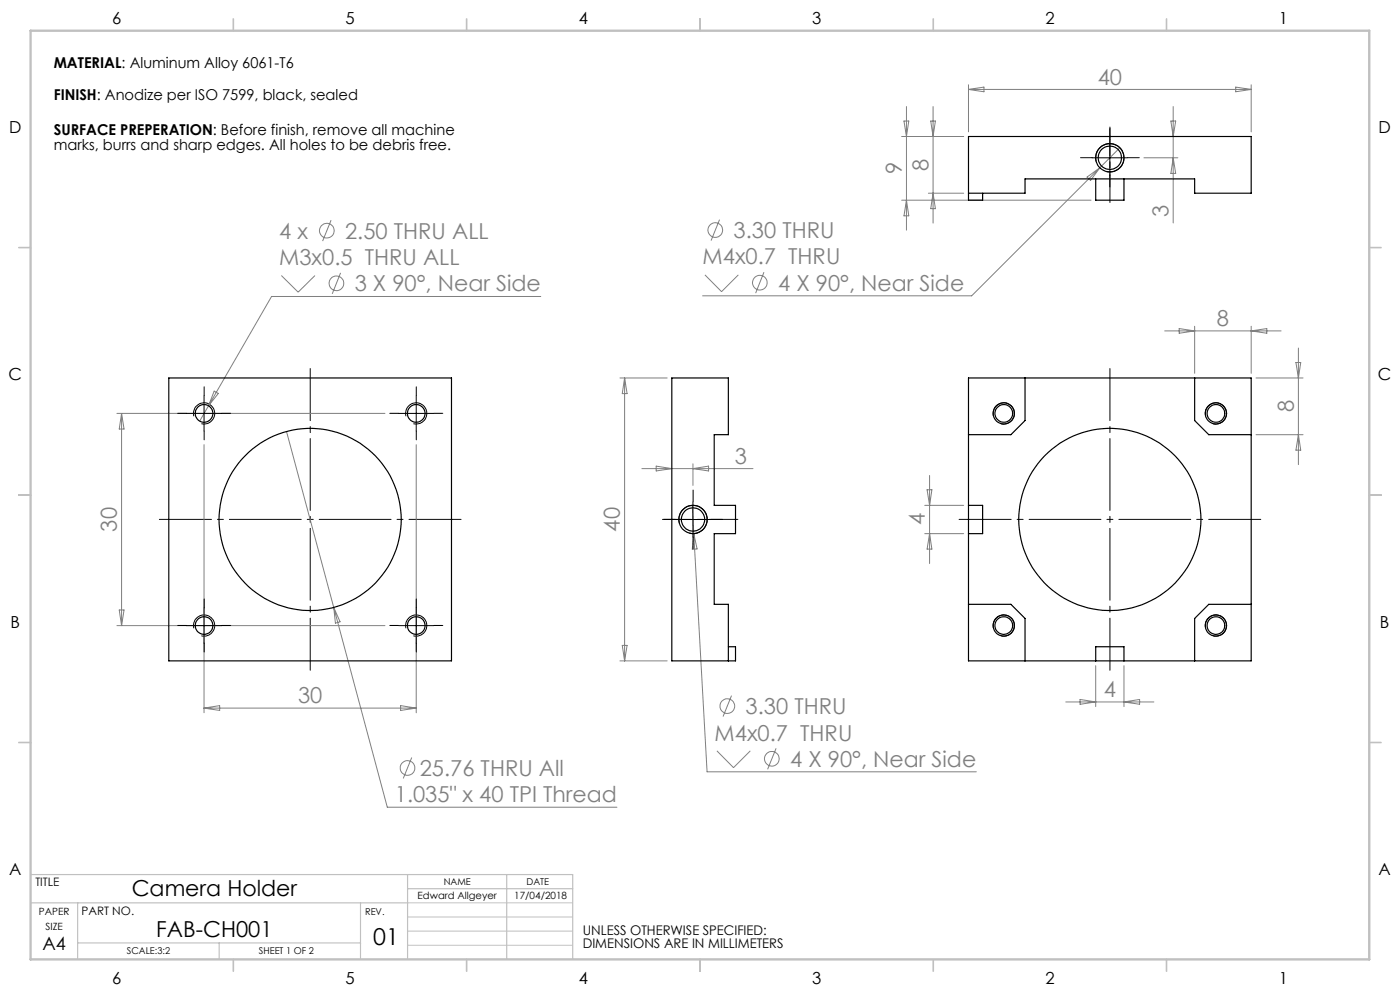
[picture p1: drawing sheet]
<svg xmlns="http://www.w3.org/2000/svg" width="297mm" height="210mm" viewBox="0 0 297 210" stroke-linecap="round" stroke-linejoin="round" font-family="sans-serif">
<g fill="none" stroke="#808080" stroke-width=".21">
<path d="M205.5 18v10M205.5 19h59.9M205.5 19l3.2-.5v1zM262.1 18.5l3.3 .5-3.3 .5zM265.4 18v10M191.3 29h13.1M191.8 25.7h1l-.5 3.3zM192.3 22.6v26.2M197.4 25.7h1l-.5 3.3zM197.9 22.6v24.7M230.6 37.6l2.7-2-1.9 2.7zM237.6 31.4l-31.5 31.4h-57.1"/>
<path d="M242.7 33.5h7.2M248.4 25.7h1l-.5 3.3zM248.9 22.6v24.7M248.9 33.5l.5 3.3h-1zM59.7 58.4l3.6 3.6 3.5-3.6M70.2 46.7l-1.8 4.4M72.2 57.9l-1.7 4.4M149.5 58.3l3.6 3.6 3.5-3.6M152.6 46.6l-1.8 4.4M162.1 57.7l-1.8 4.5M191.3 42.5h40.2M192.3 42.5l.5 3.3h-1z"/>
<path d="M197 41h7.4M197.9 41l.5 3.3h-1zM114.7 62.9h-57.1l-13.4 23.2M247.1 70.2h24.7M250.2 69.7l3.2 .5-3.2 .5zM253.4 69.2v10M265.4 69.2v10M265.4 70.2l3.3-.5v1zM274.9 76.9h1l-.5 3.3zM275.4 73.8v24.8M24.8 87.7h56.9M25.8 87.7v45"/>
<path d="M25.8 87.7l.5 3.3h-1zM43.3 94.3v56.9M44.2 86.1l-1.8 3.2M45.4 83l.9 .5-2.1 2.6zM60.8 91.5l21.4 79.7h48.7M88.3 94.3v56.9M131.5 80.2h10M132.5 80.2v60M132.5 80.2l.5 3.3h-1zM136.2 99.4h23.5M139.2 98.9l3.3 .5-3.3 .5zM147 98.4v4.6"/>
<path d="M147 99.4l3.3-.5v1zM266.5 80.2h9.9M266.5 92.2h9.9M275.4 92.2l.5 3.3h-1zM146.9 107.2l.3 6M147.2 113.2l2.8 50.5h57.1M147.2 113.2l.7 3.2-1 .1zM196.2 113.2h8.2M196.2 107.2h8.2M196.7 103.9h1l-.5 3.3zM197.2 100.9v18.6M197.2 113.2l.5 3.3h-1z"/>
<path d="M24.8 132.7h56.9M25.3 129.4h1l-.5 3.3zM70.8 128.9l1.3 3-.9 .3zM132 136.9h1l-.5 3.3zM43.3 150.2h45M43.3 150.2l3.3-.5v1zM85 149.7l3.3 .5-3.3 .5zM131.5 140.2h10M152.1 159.3l3.5 3.5 3.6-3.5M155.2 147.6l-1.8 4.4M164.6 158.7l-1.8 4.5M226.1 148.9h18.7"/>
<path d="M229.1 148.4l3.3 .5-3.3 .5zM232.4 141.2v8.7M238.4 141.2v8.7M238.4 148.9l3.4-.5v1zM87.3 160.7l-1.8 4.4"/>
<circle cx="69.3" cy="48.9" r="1.56"/>
<circle cx="151.8" cy="48.8" r="1.55"/>
<circle cx="161.2" cy="60" r="1.55"/>
<circle cx="71.4" cy="60.1" r="1.55"/>
<circle cx="154.3" cy="149.8" r="1.55"/>
<circle cx="86.5" cy="162.9" r="1.55"/>
<circle cx="163.8" cy="161" r="1.55"/>
</g>
<g fill="none" stroke="#000" stroke-width=".21">
<path d="M231.7 33.5h7.5M232.6 34.2a2.99 2.99 0 0 1 2.6-3.7 2.99 2.99 0 0 1 3.2 3.2 2.99 2.99 0 0 1-3.7 2.7M235.4 29.7v7.5M39.5 87.7h7.6M41.1 88.3a2.25 2.25 0 0 1 2-2.8 2.25 2.25 0 0 1 2.4 2.4 2.25 2.25 0 0 1-2.8 2M43.3 84v7.4M84.6 87.7h7.4M86.1 88.3a2.26 2.26 0 0 1 2-2.8 2.26 2.26 0 0 1 2.4 2.4 2.26 2.26 0 0 1-2.8 2M88.3 84v7.4M210.8 88.3a2.25 2.25 0 0 1 2-2.8 2.25 2.25 0 0 1 2.4 2.4 2.25 2.25 0 0 1-2.8 2M255.8 88.3a2.26 2.26 0 0 1 1.9-2.8 2.26 2.26 0 0 1 2.5 2.4 2.26 2.26 0 0 1-2.8 2M143.3 110.2h7.5"/>
<path d="M144.1 111a3 3 0 0 1 2.6-3.8 3 3 0 0 1 3.3 3.3 3 3 0 0 1-3.8 2.6M147 106.5v7.4M39.5 132.7h7.6M41.1 133.3a2.25 2.25 0 0 1 2-2.9 2.25 2.25 0 0 1 2.4 2.5 2.25 2.25 0 0 1-2.8 2M43.3 128.9v7.5M84.6 132.7h7.4M86.1 133.3a2.26 2.26 0 0 1 2-2.9 2.26 2.26 0 0 1 2.4 2.5 2.26 2.26 0 0 1-2.8 2M88.3 128.9v7.5M210.8 133.3a2.25 2.25 0 0 1 2-2.9 2.25 2.25 0 0 1 2.4 2.5 2.25 2.25 0 0 1-2.8 2M255.8 133.3a2.26 2.26 0 0 1 1.9-2.9 2.26 2.26 0 0 1 2.5 2.5 2.26 2.26 0 0 1-2.8 2"/>
</g>
<path d="M235.5 43v-16M156.5 110.2h-16" fill="none" stroke="#000" stroke-width=".21" stroke-dasharray="15.2 1.3 1.3 1.3" stroke-dashoffset="9.1"/>
<path d="M97.8 110.2h-64M203.5 110.2h64M65.8 142.2v-64M235.5 142.2v-64" fill="none" stroke="#000" stroke-width=".21" stroke-dasharray="15.2 1.3 1.3 1.3" stroke-dashoffset="4.2"/>
<path d="M86.5 191.5h35M86.5 194.5h35M86.5 197.5h35M86.5 200.5h35" fill="none" stroke="#c0c0c0" stroke-width=".21"/>
<path d="M6.5 191.5h80M6.5 185.5h115v18M16.5 191.5v12M76.5 191.5v12M86.5 185.5v18M86.5 188.5h35M107.5 185.5v18M16.5 200h60M46.5 200v3.5" fill="none" stroke="#c0c0c0" stroke-width=".25"/>
<g fill="none" stroke="#c0c0c0" stroke-width=".35">
<path d="M49.5 4v2.5M99 4v2.5M148.5 4v2.5M198 4v2.5M247.5 4v2.5M4 52.5h2.5M290.5 52.5h2.5M4 105h2.5M290.5 105h2.5M4 157.5h2.5M290.5 157.5h2.5M49.5 203.5v2.5"/>
<path d="M99 203.5v2.5M148.5 203.5v2.5M198 203.5v2.5M247.5 203.5v2.5"/>
</g>
<path d="M6.5 6.5h284v197h-284z" fill="none" stroke="#c0c0c0" stroke-width=".5"/>
<g fill="none" stroke="#000" stroke-width=".21" stroke-dasharray="15.2 1.3 1.3 1.3">
<path d="M231.7 33.5h-2.5M235.5 29.7v-2.5M235.5 37.2v2.5M239.2 33.5h2.5M39.6 87.7h-1.9M43.3 83.9v-1.8M43.3 91.4v1.9M47.1 87.7h1.8M84.6 87.7h-1.9M88.3 83.9v-1.8M88.3 91.4v1.9M92.1 87.7h1.8"/>
<path d="M143.3 110.2h-2.5M147 106.4v-2.4M147 113.9v2.5M150.8 110.2h2.5M39.6 132.7h-1.9M43.3 128.9v-1.8M43.3 136.4v1.9M47.1 132.7h1.8M84.6 132.7h-1.9M88.3 128.9v-1.8M88.3 136.4v1.9M92.1 132.7h1.8"/>
</g>
<g fill="none" stroke="#000" stroke-width=".25">
<path d="M232.4 38v4.5h6v-4.5M205.5 41h12v-3h35.9v3h12v-12h-59.9v13.5h3v-1.5M35.8 80.2h60v60h-60zM205.5 80.2h59.9v60h-59.9zM217.5 80.2v9l-3 3h-9M253.4 80.2v9l3 3h9M205.5 107.2h3v6h-3M154.5 137.2h1.5v3h-13.5v-60h12v12h-3v15h4.5v6h-4.5v15h3v12M205.5 128.2h9l3 3v9M265.4 128.2h-9l-3 3v9M232.4 140.2v-3h6v3"/>
<circle cx="235.4" cy="33.5" r="3"/>
<circle cx="235.5" cy="33.5" r="2.48"/>
<circle cx="43.3" cy="87.7" r="1.88"/>
<circle cx="88.3" cy="87.7" r="1.87"/>
<circle cx="212.9" cy="87.7" r="1.87"/>
<circle cx="213" cy="87.7" r="2.24"/>
<circle cx="258" cy="87.7" r="1.87"/>
<circle cx="258" cy="87.7" r="2.25"/>
<circle cx="65.8" cy="110.2" r="19.3"/>
<circle cx="147" cy="110.2" r="2.49"/>
<circle cx="147" cy="110.2" r="3"/>
<circle cx="235.4" cy="110.2" r="19.3"/>
<circle cx="43.3" cy="132.7" r="1.88"/>
<circle cx="88.3" cy="132.7" r="1.87"/>
<circle cx="212.9" cy="132.7" r="1.87"/>
<circle cx="212.9" cy="132.7" r="2.25"/>
<circle cx="258" cy="132.7" r="1.87"/>
<circle cx="258" cy="132.7" r="2.26"/>
</g>
<text font-size="4.9" x="79.2" y="200.4">01</text>
<g font-size="4.7" fill="#808080">
<text x="232.9" y="17.9">40</text>
<text x="191.3" y="37" transform="rotate(-90 191.3 37)">9</text>
<text x="196.9" y="36.2" transform="rotate(-90 196.9 36.2)">8</text>
<text x="247.9" y="46" transform="rotate(-90 247.9 46)">3</text>
<text x="59.2" y="50.6">4 x</text>
<text x="73.2" y="50.6">2.50 THRU ALL</text>
<text x="155.6" y="50.5">3.30 THRU</text>
<text x="59.2" y="56.2">M3x0.5 THRU ALL</text>
<text x="149.1" y="56.1">M4x0.7 THRU</text>
<text x="75.2" y="61.8">3 X 90°, Near Side</text>
<text x="165.1" y="61.7">4 X 90°, Near Side</text>
<text x="258.2" y="69.2">8</text>
<text x="274.4" y="87.5" transform="rotate(-90 274.4 87.5)">8</text>
<text x="155.9" y="98.4">3</text>
<text x="24.8" y="112.8" transform="rotate(-90 24.8 112.8)">30</text>
<text x="131.5" y="112.8" transform="rotate(-90 131.5 112.8)">40</text>
<text x="196.2" y="111.5" transform="rotate(-90 196.2 111.5)">4</text>
<text x="63.2" y="149.2">30</text>
<text x="234.2" y="147.9">4</text>
<text x="158.2" y="151.5">3.30 THRU</text>
<text x="151.6" y="157.1">M4x0.7 THRU</text>
<text x="89" y="164.6">25.76 THRU All</text>
<text x="167.6" y="162.6">4 X 90°, Near Side</text>
<text x="83.8" y="170.2">1.035&quot; x 40 TPI Thread</text>
</g>
<g font-size="4.7">
<text x="28" y="190">Camera Holder</text>
<text x="33.2" y="198.7">FAB-CH001</text>
</g>
<text font-size="3.9" x="9" y="201.5">A4</text>
<g font-size="3.5">
<text x="23.8" y="5.2">6</text>
<text x="73.3" y="5.2">5</text>
<text x="122.8" y="5.2">4</text>
<text x="172.3" y="5.2">3</text>
<text x="221.8" y="5.2">2</text>
<text x="271.3" y="5.2">1</text>
<text x="1.9" y="28.2">D</text>
<text x="292.4" y="28.2">D</text>
<text x="1.8" y="80.7">C</text>
<text x="292.3" y="80.7">C</text>
<text x="2.2" y="133.2">B</text>
<text x="292.7" y="133.2">B</text>
<text x="1.9" y="185.7">A</text>
<text x="292.4" y="185.7">A</text>
<text x="23.8" y="208.7">6</text>
<text x="73.3" y="208.7">5</text>
<text x="122.8" y="208.7">4</text>
<text x="172.3" y="208.7">3</text>
<text x="221.8" y="208.7">2</text>
<text x="271.3" y="208.7">1</text>
</g>
<g font-size="3.2">
<text x="11.4" y="14.4">MATERIAL: Aluminum Alloy 6061-T6</text>
<text x="11.4" y="21.3">FINISH: Anodize per ISO 7599, black, sealed</text>
<text x="11.4" y="28.6">SURFACE PREPERATION: Before finish, remove all machine</text>
<text x="11.4" y="31.8">marks, burrs and sharp edges. All holes to be debris free.</text>
</g>
<g font-size="2.8">
<text x="123.6" y="198.4">UNLESS OTHERWISE SPECIFIED:</text>
<text x="123.6" y="201.2">DIMENSIONS ARE IN MILLIMETERS</text>
</g>
<g font-size="2.5">
<text x="7.5" y="188">TITLE</text>
<text x="17.3" y="194">PART NO.</text>
</g>
<g font-size="2.1">
<text x="88.6" y="190.6">Edward Allgeyer</text>
<text x="109.1" y="190.6">17/04/2018</text>
<text x="8.3" y="194.2">PAPER</text>
<text x="9.7" y="197.3">SIZE</text>
</g>
<g font-size="2">
<text x="94.1" y="187.7">NAME</text>
<text x="111.7" y="187.7">DATE</text>
<text x="77.5" y="194.1">REV.</text>
<text x="26.9" y="202.3">SCALE:3:2</text>
<text x="54.9" y="202.3">SHEET 1 OF 2</text>
</g>
</svg>
